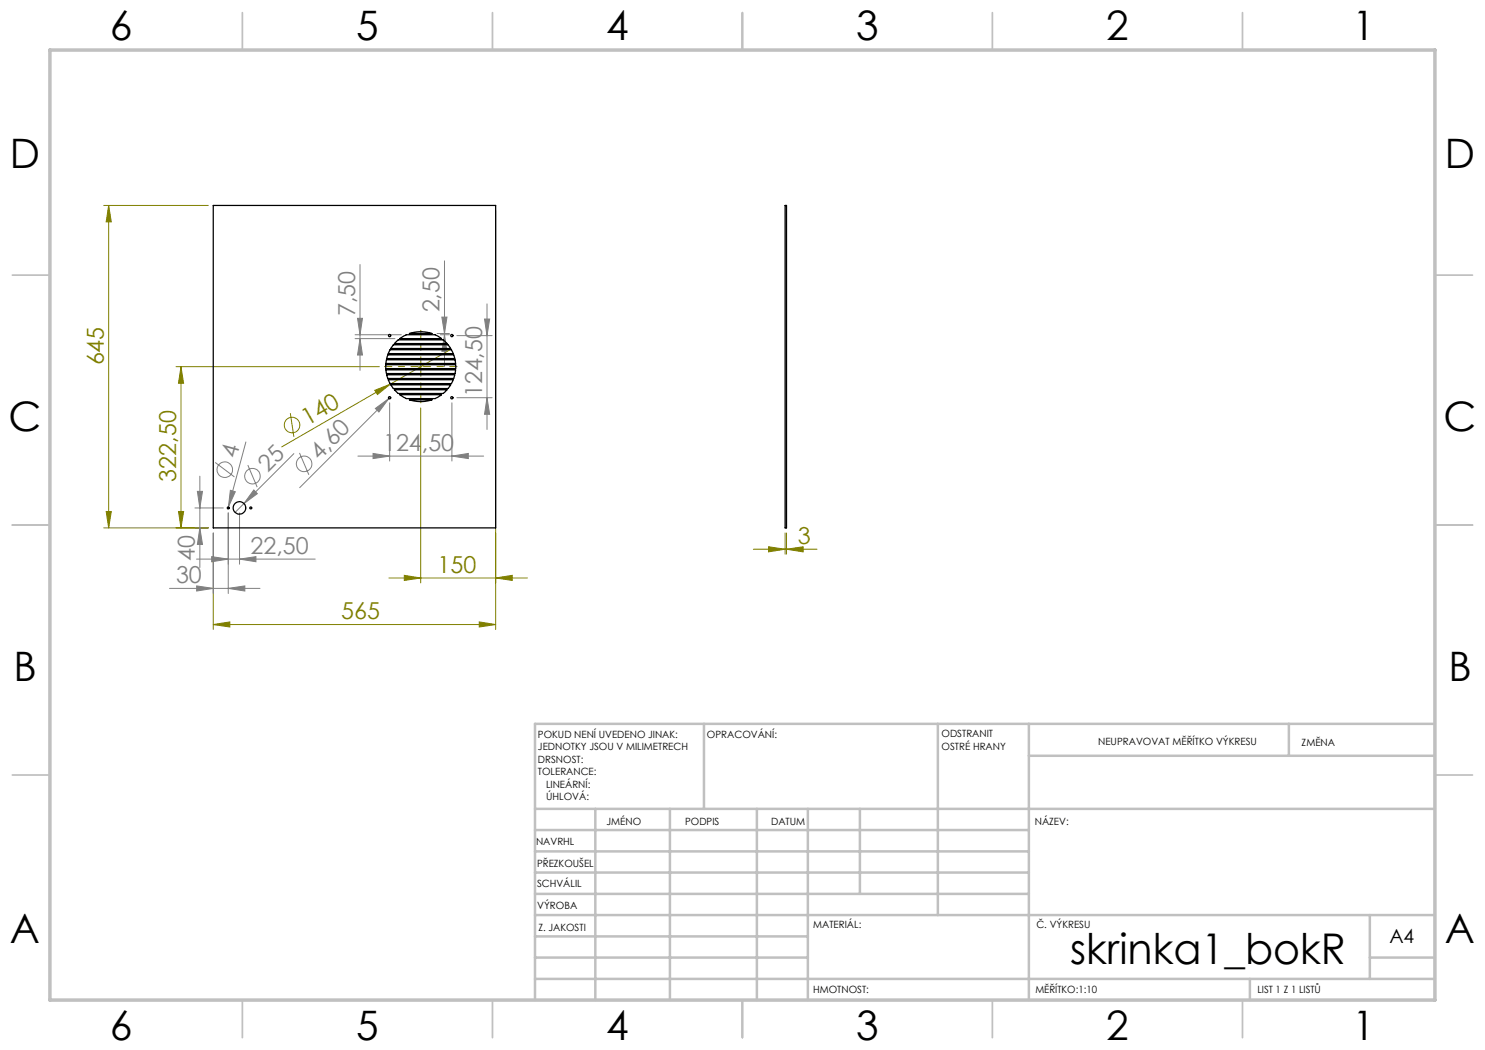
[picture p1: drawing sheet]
<svg xmlns="http://www.w3.org/2000/svg" width="297mm" height="210mm" viewBox="0 0 297 210" stroke-linecap="round" stroke-linejoin="round" font-family="sans-serif">
<g fill="none" stroke="#808000" stroke-width=".2">
<path d="M20.7 41.1h21M21.7 41.1l.6 3.3h-1.1zM21.7 41.1v64.5M99.1 42.1v83.8M35.2 73.3h40.7M36.2 73.3l.5 3.4h-1zM36.2 73.3v32.3M75 78.1l3.1-1.3-2.6 2.1zM78.1 76.8l-21.8 12.6M83.9 73.3h.5M84.1 73.1v.5M90.2 69.8l-12.1 7"/>
<path d="M58.1 82.6l.7 4.8M84.1 81.6v35M20.7 105.6h21M21.2 102.3h1.1l-.6 3.3zM35.7 102.3h1l-.5 3.3zM42.7 106.6v19.3M77.8 115.6h27.7M80.9 115.1l3.2 .5-3.2 .5zM99.1 115.6l3.3-.5v1zM150.7 109.8h12.7M153.7 109.4l3.3 .4-3.3 .6zM157 106.6v4.2"/>
<path d="M157.3 109.8l3.3-.4v1zM157.3 106.6v4.2M42.7 124.9l3.3-.5v1zM42.7 124.9h56.4M95.8 124.4l3.3 .5-3.3 .5z"/>
<circle cx="58.4" cy="85" r="1.55"/>
</g>
<g fill="none" stroke="#808080" stroke-width=".2">
<path d="M72 52.9v21.2M88.9 52.2v21.1M71 66.9h9.3M71 67.7h8M71.5 63.7h1l-.5 3.2zM72 67.7l.5 3.3h-1zM78.1 79.4l-18.2 18.1M87.4 66.7h2.5M88.1 66.9h1.8M88.4 63.4h1l-.5 3.3zM88.9 66.9l.5 3.4h-1zM91.4 79.5h7"/>
<path d="M91.4 67.1h7M96.9 63.8h1l-.5 3.3zM97.4 60.8v25.1M97.4 79.5l.5 3.4h-1zM39.5 98.3h1l-.5 3.3zM40 95.2v18.3M43 92.5l3.9 2.9M46.1 98.1l1 .2-1.4 3.1zM49.2 88.4l-3.5 13M49.6 93l1.8 4.4M50.8 98l.7 .7-2.7 2zM58.8 90.7l-11.8 11.8"/>
<path d="M59.9 90.6l1.9 4.4M71.6 91.2h25.1M74.6 90.7l3.3 .5-3.3 .5zM75.1 81.7l2.7-2-2 2.7zM77.9 80.6v11.6M90.4 91.2l3.3-.5v1zM90.4 80.6v11.6M33.9 117.7h18.1M39 101.6h5.7M39 105.6h2.7M39.3 111.8h23.7M39.3 117.2l3.4 .5-3.4 .5z"/>
<path d="M40 105.6l.5 3.3h-1zM42.3 111.3l3.3 .5-3.3 .6zM42.7 106.6v12.1M45.6 117.7l3.4-.5v1zM45.6 102.6v16.1M45.7 101.4l-.1 .4M47.9 111.8l3.3-.5v1.1zM47.9 102.6v10.2"/>
<circle cx="45" cy="93.9" r="1.57"/>
<circle cx="50.5" cy="95.2" r="1.55"/>
<circle cx="60.8" cy="92.8" r="1.56"/>
</g>
<path d="M83.7 73.3h-6.8M84.2 72.8v-6.7M84.2 73.8v6.8M84.7 73.3h6.7" fill="none" stroke="#808000" stroke-width=".2" stroke-dasharray="15.2 1.3 1.3 1.3" stroke-dashoffset="13.8"/>
<g fill="none" stroke="#c0c0c0" stroke-width=".35">
<path d="M48.5 2.5v7.5M98.5 2.5v7.5M148.5 2.5v7.5M198.5 2.5v7.5M248.5 2.5v7.5M2.5 55h7.5M287 55h7.5M2.5 105h7.5M287 105h7.5M2.5 155h7.5M287 155h7.5M48.5 200v7.5"/>
<path d="M98.5 200v7.5M148.5 200v7.5M198.5 200v7.5M248.5 200v7.5"/>
</g>
<g fill="none" stroke="#c0c0c0" stroke-width=".5">
<path d="M140.8 144.8v17M187.6 144.8v38.2M205.8 144.8v55.2M205.8 151.2h81.2M257.8 144.8v6.4M287 144.8h-180v55.2M107 161.8h180M107 178.8h98.8M107 174.5h98.8M107 170.3h98.8M107 166h98.8M119.1 161.8v38.2"/>
<path d="M134 161.8v38.2M151.4 161.8v38.2M161.6 161.8v38.2M172 161.8v17M107 195.8h180M107 191.5h54.6M107 187.3h54.6M107 183h180M250 195.8v4.2M274 191.5h13M274 183v12.8"/>
</g>
<path d="M10 10h277v190h-277z" fill="none" stroke="#c0c0c0" stroke-width=".7"/>
<g fill="#808000">
<path d="M75 78.1l3.1-1.3-2.6 2.1z"/>
<path d="M42.7 124.9l3.3-.5v1zM95.8 124.4l3.3 .5-3.3 .5zM80.9 115.1l3.2 .5-3.2 .5zM99.1 115.6l3.3-.5v1zM153.7 109.4l3.3 .4-3.3 .6zM157.3 109.8l3.3-.4v1z"/>
<path d="M21.7 41.1l.6 3.3h-1.1zM21.2 102.3h1.1l-.6 3.3zM36.2 73.3l.5 3.4h-1zM35.7 102.3h1l-.5 3.3z"/>
</g>
<g fill="#808080">
<path d="M75.1 81.7l2.7-2-2 2.7z"/>
<path d="M50.8 98l.7 .7-2.7 2z"/>
<path d="M46.1 98.1l1 .2-1.4 3.1z"/>
<path d="M42.3 111.3l3.3 .5-3.3 .6zM47.9 111.8l3.3-.5v1.1z"/>
<path d="M45.6 117.7l3.4-.5v1zM39.3 117.2l3.4 .5-3.4 .5z"/>
<path d="M97.4 79.5l.5 3.4h-1zM96.9 63.8h1l-.5 3.3z"/>
<path d="M88.9 66.9l.5 3.4h-1zM88.4 63.4h1l-.5 3.3zM72 67.7l.5 3.3h-1zM71.5 63.7h1l-.5 3.2z"/>
<path d="M39.5 98.3h1l-.5 3.3zM40 105.6l.5 3.3h-1z"/>
<path d="M74.6 90.7l3.3 .5-3.3 .5zM90.4 91.2l3.3-.5v1z"/>
</g>
<g fill="none" stroke="#000" stroke-width=".25">
<path d="M42.7 41.1h56.4v64.5h-56.4zM157 41.1h.3v64.5h-.3zM77.2 72.9h13.9l.1 .7-.1 .1h-13.9zM77.2 74h13.9l-.1 .7h-13.7zM77.3 72h13.7l.1 .7h-13.9zM77.3 75h13.6v.1l-.2 .6h-13.1zM77.6 71h13.1l.2 .7h-13.6zM77.6 75.9h13l-.3 .8h-12.3zM78 69.9h12.3l.3 .8h-13zM78.2 77h11.9l-.5 .7h-10.9zM78.7 69h10.9l.5 .7h-11.9zM78.9 78h10.5l-.8 .7h-8.9z"/>
<path d="M78.9 68.7l.8-.7h8.9l.8 .7zM80 78.9h8.3l-1.3 .8h-5.8zM80.1 67.6l1.1-.7h5.8l1.3 .8h-8.3zM81.9 80h4.5a7.3 7.3 0 0 1-4.5 0zM81.9 66.7a7.3 7.3 0 0 1 4.5 0z"/>
<circle cx="77.9" cy="79.5" r=".23"/>
<circle cx="77.9" cy="67.1" r=".22"/>
<circle cx="90.4" cy="79.5" r=".23"/>
<circle cx="90.4" cy="67.1" r=".22"/>
<circle cx="45.7" cy="101.6" r=".2"/>
<circle cx="47.9" cy="101.6" r="1.24"/>
<circle cx="50.1" cy="101.6" r=".19"/>
</g>
<text font-size="8.5" x="214.1" y="192.7">skrinka1_bokR</text>
<g font-size="8.1">
<text x="22" y="8">6</text>
<text x="71.2" y="8">5</text>
<text x="121.2" y="8">4</text>
<text x="171.3" y="8">3</text>
<text x="221.3" y="8">2</text>
<text x="270.5" y="8">1</text>
<text x="2" y="33.6">D</text>
<text x="289" y="33.6">D</text>
<text x="1.7" y="86.1">C</text>
<text x="288.7" y="86.1">C</text>
<text x="2.7" y="136.1">B</text>
<text x="289.7" y="136.1">B</text>
<text x="2" y="188.6">A</text>
<text x="289" y="188.6">A</text>
<text x="22" y="208">6</text>
<text x="71.2" y="208">5</text>
<text x="121.2" y="208">4</text>
<text x="171.3" y="208">3</text>
<text x="221.3" y="208">2</text>
<text x="270.5" y="208">1</text>
</g>
<g font-size="4.7" fill="#808080">
<text x="71" y="63.2" transform="rotate(-90 71 63.2)">7,50</text>
<text x="87.9" y="62.5" transform="rotate(-90 87.9 62.5)">2,50</text>
<text x="96.4" y="79.5" transform="rotate(-90 96.4 79.5)">124,50</text>
<text x="47.3" y="91.9" transform="rotate(-75 47.3 91.9)">4</text>
<text x="53.5" y="94.6" transform="rotate(-45 53.5 94.6)">25</text>
<text x="63.9" y="92.2" transform="rotate(-45 63.9 92.2)">4,60</text>
<text x="76.6" y="90.2">124,50</text>
<text x="39" y="112.2" transform="rotate(-90 39 112.2)">40</text>
<text x="50.1" y="110.8">22,50</text>
<text x="35.2" y="116.7">30</text>
</g>
<g font-size="4.7" fill="#808000">
<text x="20.7" y="73.1" transform="rotate(-90 20.7 73.1)">645</text>
<text x="61.5" y="85.2" transform="rotate(-30 61.5 85.2)">140</text>
<text x="35.2" y="96.3" transform="rotate(-90 35.2 96.3)">322,50</text>
<text x="159.5" y="108.8">3</text>
<text x="87.5" y="114.6">150</text>
<text x="68.2" y="123.9">565</text>
</g>
<text font-size="3.9" x="277.9" y="188.5">A4</text>
<g font-size="2">
<text x="107.6" y="147.6">POKUD NENÍ UVEDENO JINAK:</text>
<text x="141.4" y="147.6">OPRACOVÁNÍ:</text>
<text x="188.3" y="147.5">ODSTRANIT</text>
<text x="188.3" y="150">OSTRÉ HRANY</text>
<text x="219.6" y="149">NEUPRAVOVAT MĚŘÍTKO VÝKRESU</text>
<text x="260.3" y="149.2">ZMĚNA</text>
<text x="107.6" y="150.1">JEDNOTKY JSOU V MILIMETRECH</text>
<text x="107.6" y="152.6">DRSNOST:</text>
<text x="107.6" y="155.1">TOLERANCE:</text>
<text x="109.2" y="157.6">LINEÁRNÍ:</text>
<text x="109.2" y="160.1">ÚHLOVÁ:</text>
<text x="121.3" y="165">JMÉNO</text>
<text x="137" y="164.9">PODPIS</text>
<text x="154.2" y="164.9">DATUM</text>
<text x="207" y="164.9">NÁZEV:</text>
<text x="107.2" y="169.1">NAVRHL</text>
<text x="107.4" y="173.3">PŘEZKOUŠEL</text>
<text x="107.4" y="177.4">SCHVÁLIL</text>
<text x="107.5" y="181.8">VÝROBA</text>
<text x="162.6" y="185.5">MATERIÁL:</text>
<text x="207.3" y="185.5">Č. VÝKRESU</text>
<text x="107.7" y="186.1">Z. JAKOSTI</text>
<text x="162.6" y="198.5">HMOTNOST:</text>
<text x="207.1" y="198.6">MĚŘÍTKO:1:10</text>
<text x="251.5" y="198.6">LIST 1 Z 1 LISTŮ</text>
</g>
</svg>
